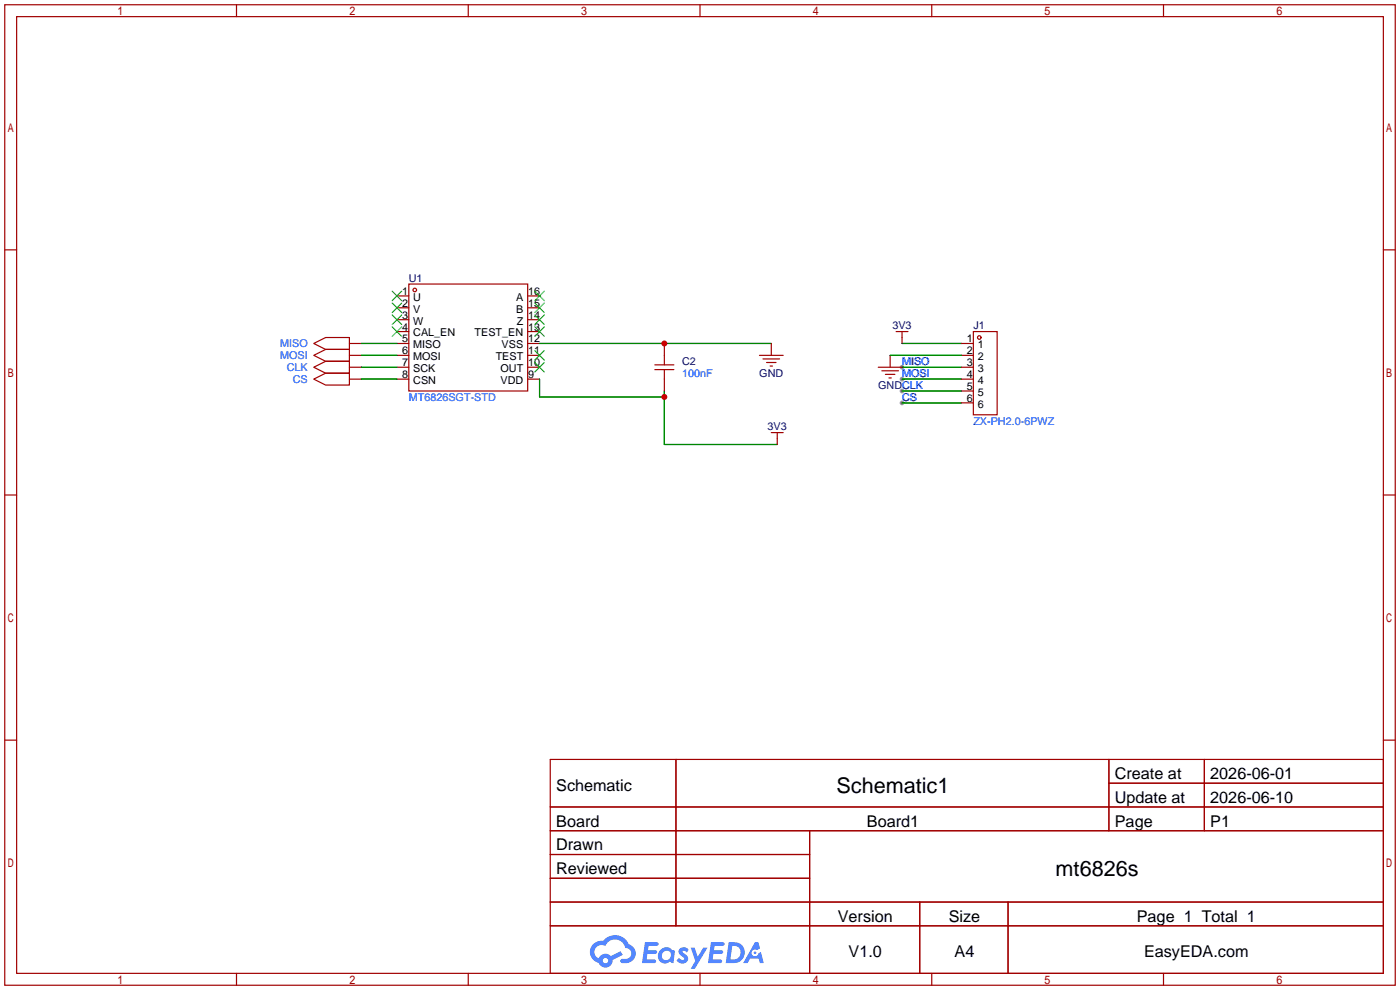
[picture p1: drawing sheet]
<svg xmlns="http://www.w3.org/2000/svg" width="299mm" height="212mm" viewBox="0 0 299 212" stroke-linecap="round" stroke-linejoin="round" font-family="sans-serif">
<g fill="#999">
<circle cx="192.8" cy="78.5" r=".51"/>
<circle cx="192.8" cy="81" r=".51"/>
<circle cx="192.8" cy="83.6" r=".51"/>
<circle cx="192.8" cy="86.1" r=".51"/>
</g>
<g fill="none" stroke="#a10000" stroke-width=".25">
<path d="M1 1h297.2v209.6h-297.2zM3.6 3.6h292.1v204.4h-292.1zM50.5 1v2.6M100.1 1v2.6M149.6 1v2.6M199.1 1v2.6M248.7 1v2.6M1 53.4h2.6M295.7 53.4h2.5M1 105.8h2.6M295.7 105.8h2.5M1 158.2h2.6"/>
<path d="M295.7 158.2h2.5M117.6 162.3h178.1v45.7h-178.1zM117.6 172.5h178.1M117.6 177.5h178.1M144.5 162.3v35.6M173 177.5v30.5M237 162.3v15.2M237 167.4h58.7M257.4 162.3v15.2M117.6 182.6h55.4M117.6 192.8h178.1M117.6 187.7h55.4"/>
<path d="M117.6 197.9h178.1M196.6 192.8v15.2M215.4 192.8v15.2M50.5 208v2.6M100.1 208v2.6M149.6 208v2.6M199.1 208v2.6M248.7 208v2.6"/>
</g>
<g fill="#5487ff">
<path d="M145.3 202.7a1.3 1.3 0 0 1 1.9 .3l-.4 .6a.54 .54 0 0 0-.9-.2l.1 .2a1.34 1.34 0 0 1 .9 1.8 1.47 1.47 0 0 1-2.3-.1l.5-.6 .8 .5a.31 .31 0 0 0 .4-.3 .31 .31 0 0 0-.3-.4 1.12 1.12 0 0 1-.7-1.8z"/>
<path d="M147.6 202.5h.9l.6 2 1.2-2h.9l-2.7 4.6h-.9l1-1.7z"/>
<path d="M137.8 201.4h1.7a1.31 1.31 0 0 1 1.2 .2 .4 .4 0 0 1-.3 .5l-1.8 .1-.1 .9h1.6a.4 .4 0 0 1 .4 .4 .4 .4 0 0 1-.5 .4h-1.6l-.2 1.2h1.4a.46 .46 0 0 1 .5 0 .46 .46 0 0 1 .1 .5l-.4 .2h-2.6z"/>
<path d="M151.9 201.4h1.7a1.32 1.32 0 0 1 1.2 .2 .39 .39 0 0 1-.3 .5l-1.8 .1-.1 .9h1.6a.4 .4 0 0 1 .4 .4 .4 .4 0 0 1-.4 .4h-1.7l-.2 1.2h1.4a.46 .46 0 0 1 .5 0 .46 .46 0 0 1 .1 .5l-.4 .2h-2.6z"/>
<path d="M161.3 201.4h.8l.3 1.3-.6 .4a.75 .75 0 0 0-1.1 .3 .75 .75 0 0 0 .5 1 .75 .75 0 0 0 .9-.7l.5-.2 .6 2.3h-.8l-.3-.9h-1.8l-.5 .9h-1z"/>
<path d="M155.7 201.4l-.6 4.4h1.5a2.27 2.27 0 0 0 2.6-2.2 2.27 2.27 0 0 0-2.7-2.2zM156.5 202.1a1.5 1.5 0 0 1 1.8 1.6 1.5 1.5 0 0 1-1.9 1.4h-.3z"/>
<path d="M141.2 203a1.6 1.6 0 0 0-.3 2.3 1.6 1.6 0 0 0 2.3 .2l.7 .3 .3-2.4-.1-.3-.5-.1a1.58 1.58 0 0 0-2.4 0zM141.8 203.5a.98 .98 0 0 1 1.6 .4 .98 .98 0 0 1-1.1 1.3 .94 .94 0 0 1-.9-.7 .94 .94 0 0 1 .4-1z"/>
<path d="M126.8 201.8a2.37 2.37 0 0 0 1.1 4 1.54 1.54 0 0 0 1.8 1 1.54 1.54 0 0 0 1.2-1.6l2.2-1.1-.5-.8-2 1a1.57 1.57 0 0 0-2.7 .5 1.5 1.5 0 0 1-.7-2.1 1.5 1.5 0 0 1 2.2-.5 2.23 2.23 0 0 1 2.3-1.4 2.23 2.23 0 0 1 2 1.8 1.16 1.16 0 0 1 1.2 1.1 1.16 1.16 0 0 1-1.1 1.2h-.7a.47 .47 0 0 0-.5 .4 .47 .47 0 0 0 .4 .5 2.17 2.17 0 0 0 2.5-.9 2.17 2.17 0 0 0-.3-2.7l-.8-.4a3.2 3.2 0 0 0-5.5-.7l-1.1 .1zM128.8 205.3a.6 .6 0 0 1 1.2 0 .6 .6 0 0 1-1.2 0z"/>
<circle cx="161.4" cy="203.6" r=".28"/>
</g>
<g fill="none" stroke="#a10000" stroke-width=".25">
<path d="M67.1 73.4l2.5-1.3h5.1v2.6h-5.1zM67.1 75.9l2.5-1.2h5.1v2.5h-5.1zM67.1 78.5l2.5-1.3h5.1v2.6h-5.1zM74.7 73.4h2.5M74.7 75.9h2.5M74.7 78.5h2.5M84.8 63.2h2.6M84.8 65.8h2.6M84.8 68.3h2.6M84.8 70.9h2.6M84.8 73.4h2.6M84.8 75.9h2.6"/>
<path d="M84.8 78.5h2.6M87.4 60.7h25.4v22.9h-25.4zM112.8 63.2h2.5M112.8 65.8h2.5M112.8 68.3h2.5M112.8 70.9h2.5M112.8 73.4h2.5M112.8 75.9h2.5M112.8 78.5h2.5M140 78h4M140 79h4M142 73.4v4.6"/>
<path d="M142 79v4.6M162.3 75.9h5.1M163.1 76.7h3.5M163.8 77.5h2.1M164.6 78.2h.5M164.8 73.4v2.5M187.7 78.5h5.1M188.5 79.2h3.5M190.2 75.9v2.6M191.5 70.9h2.6M192.8 70.9v2.5M205.5 73.4h2.5"/>
<path d="M205.5 75.9h2.5M205.5 78.5h2.5M208 70.9h5.1v17.7h-5.1zM67.1 81l2.5-1.2h5.1v2.5h-5.1zM74.7 81h2.5M84.8 81h2.6M112.8 81h2.5M164.8 92.5h2.6M166.1 92.5v2.5M189.2 80h2.1M190 80.8h.5M205.5 81h2.5"/>
<path d="M205.5 83.6h2.5M205.5 86.1h2.5"/>
<circle cx="88.6" cy="62" r=".38"/>
<circle cx="209.3" cy="72.1" r=".38"/>
</g>
<g fill="none" stroke="#3c3" stroke-width=".25">
<path d="M83.8 62.2l2.1 2.1M83.8 64.8l2.1 2M83.8 67.3l2.1 2M83.8 69.8l2.1 2.1M85.9 62.2l-2.1 2.1M85.9 64.8l-2.1 2M85.9 67.3l-2.1 2M85.9 69.8l-2.1 2.1M114.3 77.5l2 2M114.3 74.9l2 2.1M114.3 69.8l2 2.1M114.3 67.3l2 2"/>
<path d="M114.3 64.8l2 2M114.3 62.2l2 2.1M116.3 77.5l-2 2M116.3 74.9l-2 2.1M116.3 69.8l-2 2.1M116.3 67.3l-2 2M116.3 64.8l-2 2M116.3 62.2l-2 2.1"/>
</g>
<g fill="none" stroke="#008700" stroke-width=".25">
<path d="M77.2 73.4h7.6M77.2 78.5h7.6M77.2 75.9h7.6M115.3 73.4h49.5M190.2 75.9h15.3M192.8 73.4h12.7M192.8 78.5h12.7M77.2 81h7.6M115.3 81v3.8h26.7M142 83.6v11.4h24.1M192.8 81h12.7M192.8 83.6h12.7"/>
<path d="M192.8 86.1h12.7"/>
</g>
<g fill="#c00">
<circle cx="142" cy="73.4" r=".63"/>
<circle cx="142" cy="84.8" r=".63"/>
</g>
<g font-size="4.6">
<text x="178.8" y="169.4">Schematic1</text>
<text x="225.6" y="187.2">mt6826s</text>
</g>
<g font-size="3.5">
<text x="238.3" y="166.5">Create at</text>
<text x="258.7" y="166.5">2026-06-01</text>
<text x="118.9" y="169.1">Schematic</text>
<text x="238.3" y="171.6">Update at</text>
<text x="258.7" y="171.6">2026-06-10</text>
<text x="118.9" y="176.7">Board</text>
<text x="185.3" y="176.7">Board1</text>
<text x="238.3" y="176.7">Page</text>
<text x="258.7" y="176.7">P1</text>
<text x="118.9" y="181.8">Drawn</text>
<text x="118.9" y="186.8">Reviewed</text>
<text x="179.1" y="197">Version</text>
<text x="202.8" y="197">Size</text>
<text x="243" y="197">Page 1 Total 1</text>
<text x="181.4" y="204.6">V1.0</text>
<text x="204" y="204.6">A4</text>
<text x="244.5" y="204.6">EasyEDA.com</text>
</g>
<g font-size="2.3">
<text x="86" y="63">1</text>
<text x="86" y="65.6">2</text>
<text x="88.3" y="64.3">U</text>
<text x="110.3" y="64.3">A</text>
<text x="112.9" y="65.6">15</text>
<text x="112.9" y="63">16</text>
<text x="86" y="68.1">3</text>
<text x="86" y="70.6">4</text>
<text x="88.3" y="66.8">V</text>
<text x="88.3" y="69.4">W</text>
<text x="88.3" y="71.9">CAL_EN</text>
<text x="101.4" y="71.9">TEST_EN</text>
<text x="110.3" y="66.8">B</text>
<text x="110.4" y="69.4">Z</text>
<text x="112.9" y="70.6">13</text>
<text x="112.9" y="68.1">14</text>
<text x="86" y="73.2">5</text>
<text x="86" y="75.7">6</text>
<text x="88.3" y="74.4">MISO</text>
<text x="88.3" y="77">MOSI</text>
<text x="105.9" y="77">TEST</text>
<text x="107.2" y="74.4">VSS</text>
<text x="112.9" y="75.7">11</text>
<text x="112.9" y="73.2">12</text>
<text x="206.6" y="73.2">1</text>
<text x="206.6" y="75.7">2</text>
<text x="209" y="74.4">1</text>
<text x="209" y="77">2</text>
<text x="86" y="78.3">7</text>
<text x="86" y="80.8">8</text>
<text x="88.3" y="79.5">SCK</text>
<text x="88.3" y="82.1">CSN</text>
<text x="107" y="82.1">VDD</text>
<text x="107" y="79.5">OUT</text>
<text x="112.9" y="80.8">9</text>
<text x="112.9" y="78.3">10</text>
<text x="206.6" y="78.3">3</text>
<text x="206.6" y="80.8">4</text>
<text x="206.6" y="83.3">5</text>
<text x="209" y="79.5">3</text>
<text x="209" y="82.1">4</text>
<text x="206.6" y="85.9">6</text>
<text x="209" y="84.6">5</text>
<text x="209" y="87.1">6</text>
</g>
<g font-size="2.3" fill="#000080">
<text x="87.4" y="60.2">U1</text>
<text x="190.7" y="70.4">3V3</text>
<text x="208" y="70.4">J1</text>
<text x="145.8" y="78">C2</text>
<text x="162.3" y="80.6">GND</text>
<text x="187.7" y="83.1">GNDCLK</text>
<text x="164.1" y="92">3V3</text>
</g>
<g font-size="2.3" fill="#00f">
<text x="59.9" y="74.2">MISO</text>
<text x="59.9" y="76.8">MOSI</text>
<text x="61.3" y="79.3">CLK</text>
<text x="62.6" y="81.8">CS</text>
<text x="145.8" y="80.6">100nF</text>
<text x="192.8" y="78">MISO</text>
<text x="192.8" y="80.6">MOSI</text>
<text x="87.4" y="85.6">MT6826SGT-STD</text>
<text x="192.8" y="85.6">CS</text>
<text x="208" y="90.7">ZX-PH2.0-6PWZ</text>
</g>
</svg>
